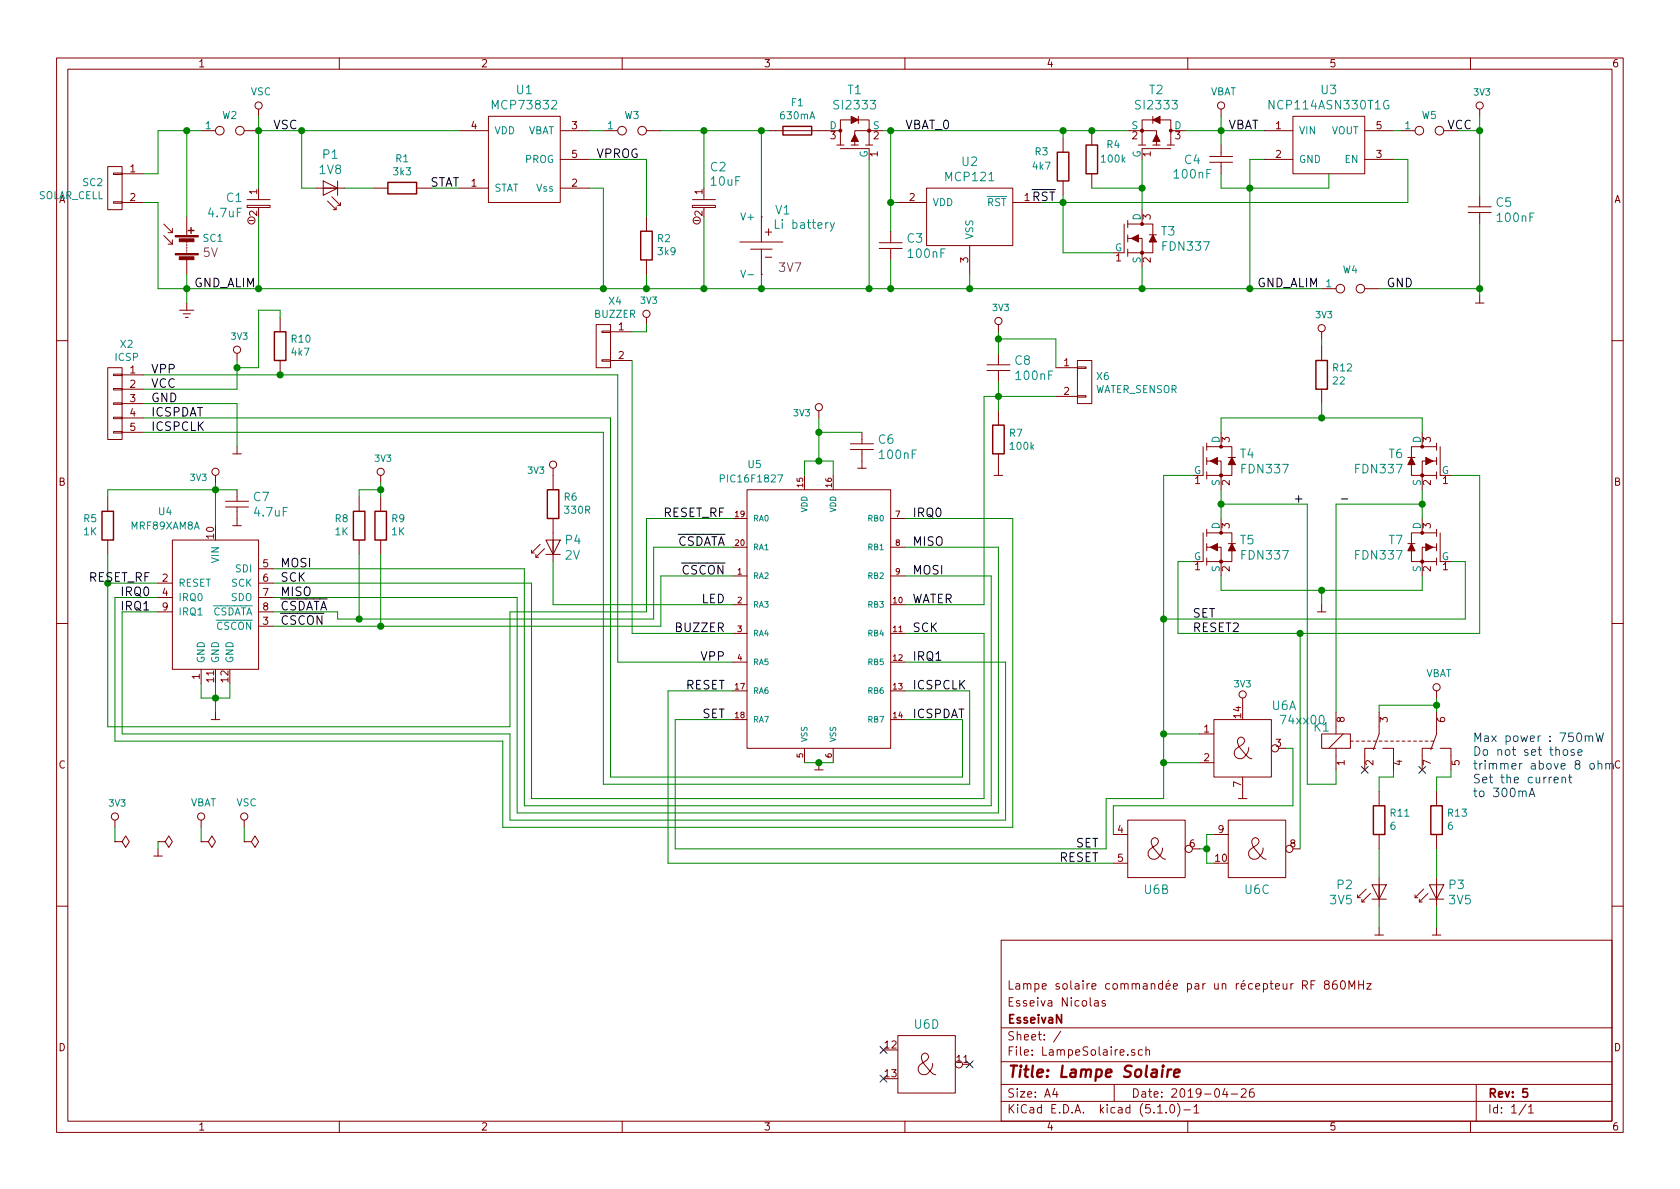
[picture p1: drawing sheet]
EESchema Schematic File Version 4
LIBS:LampeSolaire-cache
EELAYER 29 0
EELAYER END
$Descr A4 11693 8268
encoding utf-8
Sheet 1 1
Title "Lampe Solaire"
Date "2019-04-26"
Rev "5"
Comp "EsseivaN"
Comment1 "Esseiva Nicolas"
Comment2 "Lampe solaire commandée par un récepteur RF 860MHz"
Comment3 ""
Comment4 ""
$EndDescr
$Comp
L 0EsseivaN_Lib:Solar_Cells SC1
U 1 1
P 1300 1700
F 0 "SC1" H 1408 1753 50  0000 L CNN
F 1 "Solar_Cells" H 1400 1700 50  0001 L CNN
F 2 "0EsseivaN_Lib:CH_02P" V 1300 1760 50  0001 C CNN
F 3 "" V 1300 1760 50  0000 C CNN
F 4 "5V" H 1408 1654 60  0000 L CNN "Voltage"
	1    1300 1700
	1    0    0    -1  
$EndComp
$Comp
L 0EsseivaN_Lib:MCP73832 U1
U 1 1
P 3650 1100
F 0 "U1" H 3650 1587 60  0000 C CNN
F 1 "MCP73832" H 3650 1481 60  0000 C CNN
F 2 "0EsseivaN_Lib:SOT-23-5_HandSoldering" H 3700 1200 60  0001 C CNN
F 3 "" H 3700 1200 60  0001 C CNN
	1    3650 1100
	1    0    0    -1  
$EndComp
$Comp
L 0EsseivaN_Lib:LED P1
U 1 1
P 2300 1300
F 0 "P1" H 2300 1537 60  0000 C CNN
F 1 "1V8" H 2300 1431 60  0000 C CNN
F 2 "0EsseivaN_Lib:LED_D3.0mm" H 2300 1300 60  0001 C CNN
F 3 "" H 2300 1300 60  0000 C CNN
	1    2300 1300
	1    0    0    -1  
$EndComp
$Comp
L 0EsseivaN_Lib:R R1
U 1 1
P 2800 1300
F 0 "R1" V 2593 1300 50  0000 C CNN
F 1 "3k3" V 2684 1300 50  0000 C CNN
F 2 "0EsseivaN_Lib:R_0805_HandSoldering" V 2730 1300 50  0001 C CNN
F 3 "" H 2800 1300 50  0000 C CNN
	1    2800 1300
	0    1    1    0   
$EndComp
$Comp
L 0EsseivaN_Lib:MCP121 U2
U 1 1
P 6750 1400
F 0 "U2" H 6750 1687 60  0000 C CNN
F 1 "MCP121" H 6750 1581 60  0000 C CNN
F 2 "0EsseivaN_Lib:SOT-23_Handsoldering" H 6750 1400 60  0001 C CNN
F 3 "" H 6750 1400 60  0001 C CNN
	1    6750 1400
	1    0    0    -1  
$EndComp
$Comp
L 0EsseivaN_Lib:MIC5504 U3
U 1 1
P 9250 1000
F 0 "U3" H 9250 1387 60  0000 C CNN
F 1 "NCP114ASN330T1G" H 9250 1281 60  0000 C CNN
F 2 "0EsseivaN_Lib:TSOP-5" H 9300 1000 60  0001 C CNN
F 3 "" H 9300 1000 60  0001 C CNN
	1    9250 1000
	1    0    0    -1  
$EndComp
Text Label 8750 2000 0    60   ~ 0
GND_ALIM
Text Label 10250 900  2    60   ~ 0
VCC
Text Label 7350 1400 2    60   ~ 0
~RST
Text Label 8550 900  0    60   ~ 0
VBAT
Text Label 1900 900  0    60   ~ 0
VSC
Text Label 3200 1300 2    60   ~ 0
STAT
Text Label 4150 1100 0    60   ~ 0
VPROG
$Comp
L 0EsseivaN_Lib:R R3
U 1 1
P 7400 1150
F 0 "R3" H 7550 1050 50  0000 C CNN
F 1 "4k7" H 7550 1150 50  0000 C CNN
F 2 "0EsseivaN_Lib:R_0805_HandSoldering" V 7330 1150 50  0001 C CNN
F 3 "" H 7400 1150 50  0000 C CNN
	1    7400 1150
	-1   0    0    1   
$EndComp
$Comp
L 0EsseivaN_Lib:CAPA C3
U 1 1
P 6200 1700
F 0 "C3" V 6147 1808 60  0000 L CNN
F 1 "100nF" V 6253 1808 60  0000 L CNN
F 2 "Capacitors_SMD:C_1206_HandSoldering" H 6200 1700 60  0001 C CNN
F 3 "" H 6200 1700 60  0000 C CNN
	1    6200 1700
	0    1    1    0   
$EndComp
$Comp
L 0EsseivaN_Lib:CAPA C5
U 1 1
P 10300 1450
F 0 "C5" V 10247 1558 60  0000 L CNN
F 1 "100nF" V 10353 1558 60  0000 L CNN
F 2 "Capacitors_SMD:C_1206_HandSoldering" H 10300 1450 60  0001 C CNN
F 3 "" H 10300 1450 60  0000 C CNN
	1    10300 1450
	0    1    1    0   
$EndComp
Text Label 6350 5000 0    60   ~ 0
ICSPDAT
Text Label 6350 4800 0    60   ~ 0
ICSPCLK
Text Label 5050 4600 2    60   ~ 0
VPP
$Comp
L 0EsseivaN_Lib:VBAT #PWR02
U 1 1
P 8500 800
F 0 "#PWR02" H 8500 650 50  0001 C CNN
F 1 "VBAT" H 8517 973 50  0000 C CNN
F 2 "" H 8500 800 50  0000 C CNN
F 3 "" H 8500 800 50  0000 C CNN
	1    8500 800 
	1    0    0    -1  
$EndComp
$Comp
L 0EsseivaN_Lib:CONN_01X05 X2
U 1 1
P 800 2900
F 0 "X2" H 717 3415 50  0000 C CNN
F 1 "ICSP" H 717 3324 50  0000 C CNN
F 2 "0EsseivaN_Lib:Pin_Header_Straight_1x06_Pitch2.54mm" H 800 2900 50  0001 C CNN
F 3 "" H 800 2900 50  0000 C CNN
	1    800  2900
	-1   0    0    -1  
$EndComp
Text Label 1050 2900 0    60   ~ 0
ICSPDAT
Text Label 1050 3000 0    60   ~ 0
ICSPCLK
Text Label 1050 2600 0    60   ~ 0
VPP
Text Label 1050 2700 0    60   ~ 0
VCC
Text Label 1050 2800 0    60   ~ 0
GND
$Comp
L 0EsseivaN_Lib:R R12
U 1 1
P 9200 2600
F 0 "R12" H 9130 2554 50  0000 R CNN
F 1 "22" H 9130 2645 50  0000 R CNN
F 2 "0EsseivaN_Lib:R_0805_HandSoldering" V 9130 2600 50  0001 C CNN
F 3 "" H 9200 2600 50  0000 C CNN
	1    9200 2600
	-1   0    0    1   
$EndComp
$Comp
L 0EsseivaN_Lib:CAPA C6
U 1 1
P 6000 3100
F 0 "C6" V 5947 3208 60  0000 L CNN
F 1 "100nF" V 6053 3208 60  0000 L CNN
F 2 "Capacitors_SMD:C_1206_HandSoldering" H 6000 3100 60  0001 C CNN
F 3 "" H 6000 3100 60  0000 C CNN
	1    6000 3100
	0    1    1    0   
$EndComp
$Comp
L 0EsseivaN_Lib:VBAT #PWR07
U 1 1
P 1400 5750
F 0 "#PWR07" H 1400 5600 50  0001 C CNN
F 1 "VBAT" H 1417 5923 50  0000 C CNN
F 2 "" H 1400 5750 50  0000 C CNN
F 3 "" H 1400 5750 50  0000 C CNN
	1    1400 5750
	1    0    0    -1  
$EndComp
$Comp
L 0EsseivaN_Lib:VSC #PWR01
U 1 1
P 1800 800
F 0 "#PWR01" H 1800 650 50  0001 C CNN
F 1 "VSC" H 1817 973 50  0000 C CNN
F 2 "" H 1800 800 50  0000 C CNN
F 3 "" H 1800 800 50  0000 C CNN
	1    1800 800 
	1    0    0    -1  
$EndComp
$Comp
L 0EsseivaN_Lib:VSC #PWR010
U 1 1
P 1700 5750
F 0 "#PWR010" H 1700 5600 50  0001 C CNN
F 1 "VSC" H 1717 5923 50  0000 C CNN
F 2 "" H 1700 5750 50  0000 C CNN
F 3 "" H 1700 5750 50  0000 C CNN
	1    1700 5750
	1    0    0    -1  
$EndComp
$Comp
L 0EsseivaN_Lib:3V3 #PWR04
U 1 1
P 800 5750
F 0 "#PWR04" H 800 5600 50  0001 C CNN
F 1 "3V3" H 817 5920 45  0000 C CNN
F 2 "" H 800 5750 50  0000 C CNN
F 3 "" H 800 5750 50  0000 C CNN
	1    800  5750
	1    0    0    -1  
$EndComp
$Comp
L 0EsseivaN_Lib:3V3 #PWR015
U 1 1
P 5700 2900
F 0 "#PWR015" H 5700 2750 50  0001 C CNN
F 1 "3V3" H 5647 2937 45  0000 R CNN
F 2 "" H 5700 2900 50  0000 C CNN
F 3 "" H 5700 2900 50  0000 C CNN
	1    5700 2900
	1    0    0    -1  
$EndComp
$Comp
L 0EsseivaN_Lib:3V3 #PWR03
U 1 1
P 10300 800
F 0 "#PWR03" H 10300 650 50  0001 C CNN
F 1 "3V3" H 10317 970 45  0000 C CNN
F 2 "" H 10300 800 50  0000 C CNN
F 3 "" H 10300 800 50  0000 C CNN
	1    10300 800 
	1    0    0    -1  
$EndComp
$Comp
L 0EsseivaN_Lib:LED P2
U 1 1
P 9600 6200
F 0 "P2" V 9547 6022 60  0000 R CNN
F 1 "3V5" V 9653 6022 60  0000 R CNN
F 2 "0EsseivaN_Lib:CH_02P" H 9600 6200 60  0001 C CNN
F 3 "" H 9600 6200 60  0000 C CNN
	1    9600 6200
	0    1    1    0   
$EndComp
$Comp
L 0EsseivaN_Lib:LED P3
U 1 1
P 10000 6200
F 0 "P3" V 9947 6278 60  0000 L CNN
F 1 "3V5" V 10053 6278 60  0000 L CNN
F 2 "0EsseivaN_Lib:CH_02P" H 10000 6200 60  0001 C CNN
F 3 "" H 10000 6200 60  0000 C CNN
	1    10000 6200
	0    1    1    0   
$EndComp
$Comp
L 0EsseivaN_Lib:Fuse F1
U 1 1
P 5550 900
F 0 "F1" V 5353 900 50  0000 C CNN
F 1 "630mA" V 5444 900 50  0000 C CNN
F 2 "Fuse_Holders_and_Fuses:Fuse_SMD1206_HandSoldering" V 5480 900 50  0001 C CNN
F 3 "" H 5550 900 50  0000 C CNN
	1    5550 900 
	0    1    1    0   
$EndComp
Text Notes 10250 5550 0    60   ~ 0
Max power : 750mW\nDo not set those\ntrimmer above 8 ohm\nSet the current\nto 300mA
$Comp
L 0EsseivaN_Lib:CAPA_P C1
U 1 1
P 1800 1400
F 0 "C1" V 1764 1293 60  0000 R CNN
F 1 "4.7uF" V 1870 1293 60  0000 R CNN
F 2 "0EsseivaN_Lib:CP_Radial_D5.0mm_P2.00mm" H 1800 1400 60  0001 C CNN
F 3 "" H 1800 1400 60  0000 C CNN
	1    1800 1400
	0    1    1    0   
$EndComp
$Comp
L 0EsseivaN_Lib:CONN_01X02 SC2
U 1 1
P 800 1300
F 0 "SC2" H 878 1341 50  0000 L CNN
F 1 "SOLAR_CELL" H 878 1250 50  0000 L CNN
F 2 "0EsseivaN_Lib:CH_02P" H 800 1250 50  0001 C CNN
F 3 "" H 800 1250 50  0000 C CNN
	1    800  1300
	-1   0    0    -1  
$EndComp
$Comp
L 0EsseivaN_Lib:TEST_2P W2
U 1 1
P 1600 900
F 0 "W2" H 1600 797 50  0000 C CNN
F 1 "TEST_2P" H 1600 830 50  0001 C CNN
F 2 "0EsseivaN_Lib:Pin_Header_Straight_1x02_Pitch2.54mm" H 1600 900 50  0001 C CNN
F 3 "" H 1600 900 50  0000 C CNN
	1    1600 900 
	1    0    0    1   
$EndComp
$Comp
L 0EsseivaN_Lib:TEST_2P W3
U 1 1
P 4400 900
F 0 "W3" H 4400 797 50  0000 C CNN
F 1 "TEST_2P" H 4400 830 50  0001 C CNN
F 2 "0EsseivaN_Lib:Pin_Header_Straight_1x02_Pitch2.54mm" H 4400 900 50  0001 C CNN
F 3 "" H 4400 900 50  0000 C CNN
	1    4400 900 
	1    0    0    1   
$EndComp
$Comp
L power:PWR_FLAG #FLG02
U 1 1
P 1100 5850
F 0 "#FLG02" H 1100 5945 50  0001 C CNN
F 1 "PWR_FLAG" H 1100 6030 50  0001 C CNN
F 2 "" H 1100 5850 50  0000 C CNN
F 3 "" H 1100 5850 50  0000 C CNN
	1    1100 5850
	0    1    1    0   
$EndComp
$Comp
L 0EsseivaN_Lib:MOSFET-N T4
U 1 1
P 8500 3200
F 0 "T4" V 8447 3328 60  0000 L CNN
F 1 "FDN337" V 8553 3328 60  0000 L CNN
F 2 "0EsseivaN_Lib:SOT-23_Handsoldering" H 8500 3175 60  0001 C CNN
F 3 "" H 8500 3175 60  0001 C CNN
	1    8500 3200
	0    1    1    0   
$EndComp
$Comp
L 0EsseivaN_Lib:MOSFET-N T5
U 1 1
P 8500 3800
F 0 "T5" V 8447 3928 60  0000 L CNN
F 1 "FDN337" V 8553 3928 60  0000 L CNN
F 2 "0EsseivaN_Lib:SOT-23_Handsoldering" H 8500 3775 60  0001 C CNN
F 3 "" H 8500 3775 60  0001 C CNN
	1    8500 3800
	0    1    1    0   
$EndComp
$Comp
L 0EsseivaN_Lib:MOSFET-N T6
U 1 1
P 9900 3200
F 0 "T6" V 9847 3328 60  0000 L CNN
F 1 "FDN337" V 9953 3328 60  0000 L CNN
F 2 "0EsseivaN_Lib:SOT-23_Handsoldering" H 9900 3175 60  0001 C CNN
F 3 "" H 9900 3175 60  0001 C CNN
	1    9900 3200
	0    -1   1    0   
$EndComp
$Comp
L 0EsseivaN_Lib:MOSFET-N T7
U 1 1
P 9900 3800
F 0 "T7" V 9847 3928 60  0000 L CNN
F 1 "FDN337" V 9953 3928 60  0000 L CNN
F 2 "0EsseivaN_Lib:SOT-23_Handsoldering" H 9900 3775 60  0001 C CNN
F 3 "" H 9900 3775 60  0001 C CNN
	1    9900 3800
	0    -1   1    0   
$EndComp
$Comp
L 0EsseivaN_Lib:3V3 #PWR024
U 1 1
P 9200 2350
F 0 "#PWR024" H 9200 2200 50  0001 C CNN
F 1 "3V3" H 9217 2520 45  0000 C CNN
F 2 "" H 9200 2350 50  0000 C CNN
F 3 "" H 9200 2350 50  0000 C CNN
	1    9200 2350
	1    0    0    -1  
$EndComp
$Comp
L 0EsseivaN_Lib:3V3 #PWR022
U 1 1
P 8650 4900
F 0 "#PWR022" H 8650 4750 50  0001 C CNN
F 1 "3V3" H 8650 5050 45  0000 C CNN
F 2 "" H 8650 4900 50  0000 C CNN
F 3 "" H 8650 4900 50  0000 C CNN
	1    8650 4900
	1    0    0    -1  
$EndComp
Text Label 9000 3500 0    60   ~ 0
+
Text Label 9400 3500 2    60   ~ 0
-
Text Label 8300 4300 0    60   ~ 0
SET
Text Label 8300 4400 0    60   ~ 0
RESET2
Text Label 7650 5900 2    60   ~ 0
SET
Text Label 7650 6000 2    60   ~ 0
RESET
Text Label 9650 2000 0    60   ~ 0
GND
$Comp
L 0EsseivaN_Lib:TEST_2P W4
U 1 1
P 9400 2000
F 0 "W4" H 9400 2133 50  0000 C CNN
F 1 "TEST_2P" H 9400 1930 50  0001 C CNN
F 2 "0EsseivaN_Lib:Pin_Header_Straight_1x02_Pitch2.54mm" H 9400 2000 50  0001 C CNN
F 3 "" H 9400 2000 50  0000 C CNN
	1    9400 2000
	1    0    0    -1  
$EndComp
Text Label 1350 2000 0    60   ~ 0
GND_ALIM
Wire Wire Line
	1500 3350 1500 3400
Wire Wire Line
	7400 1350 7400 1400
Wire Wire Line
	5700 2900 5700 3000
Connection ~ 10300 900 
Connection ~ 8700 1300
Wire Wire Line
	8500 1300 8700 1300
Wire Wire Line
	8500 1200 8500 1300
Connection ~ 8500 900 
Wire Wire Line
	8500 900  8500 1000
Connection ~ 8700 2000
Wire Wire Line
	8700 2000 8700 1300
Wire Wire Line
	8700 1100 8800 1100
Connection ~ 6200 2000
Wire Wire Line
	6200 2000 6200 1800
Connection ~ 6200 1400
Wire Wire Line
	7400 900  7400 950 
Wire Wire Line
	7250 1400 7400 1400
Wire Wire Line
	6200 1400 6250 1400
Wire Wire Line
	10300 800  10300 900 
Wire Wire Line
	10300 1550 10300 2000
Wire Wire Line
	9800 1100 9700 1100
Wire Wire Line
	6750 2000 6750 1900
Connection ~ 6200 900 
Connection ~ 4900 2000
Connection ~ 4900 900 
Wire Wire Line
	5300 900  5300 1500
Connection ~ 4500 2000
Wire Wire Line
	4900 2000 4900 1500
Wire Wire Line
	4600 900  4900 900 
Wire Wire Line
	6200 900  7400 900 
Wire Wire Line
	4900 1300 4900 900 
Connection ~ 1800 2000
Wire Wire Line
	1800 2000 1800 1500
Connection ~ 1800 900 
Wire Wire Line
	1800 800  1800 900 
Connection ~ 4200 2000
Wire Wire Line
	4500 2000 4500 1900
Wire Wire Line
	4100 1100 4500 1100
Wire Wire Line
	4200 1300 4100 1300
Wire Wire Line
	4200 2000 4200 1300
Connection ~ 2100 900 
Wire Wire Line
	1100 900  1300 900 
Wire Wire Line
	1800 900  2100 900 
Wire Wire Line
	2100 1300 2100 900 
Wire Wire Line
	2100 1300 2200 1300
Wire Wire Line
	1650 2700 1650 2550
Wire Wire Line
	1650 2800 1650 3100
Wire Wire Line
	4250 2900 4250 5400
Wire Wire Line
	6700 5400 6700 5000
Wire Wire Line
	6700 5000 6300 5000
Wire Wire Line
	4200 3000 4200 5450
Wire Wire Line
	6750 5450 6750 4800
Wire Wire Line
	6750 4800 6300 4800
Wire Wire Line
	5700 3000 6000 3000
Connection ~ 5700 3000
Connection ~ 1300 900 
Wire Wire Line
	800  5750 800  5850
Wire Wire Line
	1400 5750 1400 5850
Wire Wire Line
	1700 5750 1700 5850
Wire Wire Line
	1000 1200 1100 1200
Wire Wire Line
	1100 1200 1100 900 
Wire Wire Line
	1000 1400 1100 1400
Wire Wire Line
	1100 1400 1100 2000
Connection ~ 1300 2000
Wire Wire Line
	4100 900  4200 900 
Wire Wire Line
	8500 3400 8500 3500
Connection ~ 8500 3500
Wire Wire Line
	9900 3400 9900 3500
Connection ~ 9900 3500
Wire Wire Line
	8500 4000 8500 4100
Wire Wire Line
	8500 4100 9200 4100
Wire Wire Line
	9900 4100 9900 4000
Wire Wire Line
	9200 4100 9200 4200
Connection ~ 9200 4100
Wire Wire Line
	8500 3000 8500 2900
Wire Wire Line
	8500 2900 9200 2900
Wire Wire Line
	9900 2900 9900 3000
Wire Wire Line
	9200 2800 9200 2900
Connection ~ 9200 2900
Wire Wire Line
	9200 2400 9200 2350
Wire Wire Line
	10200 3900 10100 3900
Wire Wire Line
	8300 3300 8100 3300
Wire Wire Line
	8100 3300 8100 4300
Wire Wire Line
	10200 4300 10200 3900
Wire Wire Line
	8300 3900 8200 3900
Wire Wire Line
	8200 3900 8200 4400
Wire Wire Line
	10100 3300 10300 3300
Connection ~ 8100 4300
Wire Wire Line
	9300 5450 9300 5350
Wire Wire Line
	8100 5100 8350 5100
Wire Wire Line
	8950 5200 9000 5200
Wire Wire Line
	7750 5600 7750 5800
Wire Wire Line
	8350 5900 8400 5900
Wire Wire Line
	9000 5200 9000 5600
Connection ~ 8400 5900
Wire Wire Line
	8400 5800 8400 5900
Wire Wire Line
	8200 4400 9050 4400
Wire Wire Line
	10300 4400 10300 3300
Wire Wire Line
	9100 5450 9300 5450
Wire Wire Line
	9600 4900 10000 4900
Wire Wire Line
	1100 2000 1300 2000
Wire Wire Line
	1300 1900 1300 2000
$Comp
L 0EsseivaN_Lib:GND #PWR029
U 1 1
P 10300 2050
F 0 "#PWR029" H 10300 1750 50  0001 C CNN
F 1 "GND" H 10300 1850 50  0001 C CNN
F 2 "" H 10300 2050 50  0000 C CNN
F 3 "" H 10300 2050 50  0000 C CNN
	1    10300 2050
	1    0    0    -1  
$EndComp
$Comp
L 0EsseivaN_Lib:GND #PWR025
U 1 1
P 9200 4200
F 0 "#PWR025" H 9200 3900 50  0001 C CNN
F 1 "GND" H 9200 4000 50  0001 C CNN
F 2 "" H 9200 4200 50  0000 C CNN
F 3 "" H 9200 4200 50  0000 C CNN
	1    9200 4200
	1    0    0    -1  
$EndComp
$Comp
L 0EsseivaN_Lib:GND #PWR017
U 1 1
P 6000 3200
F 0 "#PWR017" H 6000 2900 50  0001 C CNN
F 1 "GND" H 6000 3000 50  0001 C CNN
F 2 "" H 6000 3200 50  0000 C CNN
F 3 "" H 6000 3200 50  0000 C CNN
	1    6000 3200
	1    0    0    -1  
$EndComp
$Comp
L 0EsseivaN_Lib:GND #PWR023
U 1 1
P 8650 5500
F 0 "#PWR023" H 8650 5200 50  0001 C CNN
F 1 "GND" H 8650 5300 50  0001 C CNN
F 2 "" H 8650 5500 50  0000 C CNN
F 3 "" H 8650 5500 50  0000 C CNN
	1    8650 5500
	1    0    0    -1  
$EndComp
$Comp
L 0EsseivaN_Lib:GND #PWR05
U 1 1
P 1100 5900
F 0 "#PWR05" H 1100 5600 50  0001 C CNN
F 1 "GND" H 1100 5700 50  0001 C CNN
F 2 "" H 1100 5900 50  0000 C CNN
F 3 "" H 1100 5900 50  0000 C CNN
	1    1100 5900
	1    0    0    -1  
$EndComp
$Comp
L 0EsseivaN_Lib:GND #PWR013
U 1 1
P 1650 3100
F 0 "#PWR013" H 1650 2800 50  0001 C CNN
F 1 "GND" H 1650 2900 50  0001 C CNN
F 2 "" H 1650 3100 50  0000 C CNN
F 3 "" H 1650 3100 50  0000 C CNN
	1    1650 3100
	1    0    0    -1  
$EndComp
$Comp
L 0EsseivaN_Lib:GND #PWR016
U 1 1
P 5700 5300
F 0 "#PWR016" H 5700 5000 50  0001 C CNN
F 1 "GND" H 5700 5100 50  0001 C CNN
F 2 "" H 5700 5300 50  0000 C CNN
F 3 "" H 5700 5300 50  0000 C CNN
	1    5700 5300
	1    0    0    -1  
$EndComp
$Comp
L power:PWR_FLAG #FLG04
U 1 1
P 1700 5850
F 0 "#FLG04" H 1700 5945 50  0001 C CNN
F 1 "PWR_FLAG" H 1700 6030 50  0001 C CNN
F 2 "" H 1700 5850 50  0000 C CNN
F 3 "" H 1700 5850 50  0000 C CNN
	1    1700 5850
	0    1    1    0   
$EndComp
Wire Wire Line
	9250 1300 9250 1200
NoConn ~ 6750 7400
NoConn ~ 6150 7500
NoConn ~ 6150 7300
$Comp
L 0EsseivaN_Lib:CONN_01X02 X4
U 1 1
P 4200 2400
F 0 "X4" H 4117 2715 50  0000 C CNN
F 1 "BUZZER" H 4117 2624 50  0000 C CNN
F 2 "0EsseivaN_Lib:CH_02P" H 4200 2350 50  0001 C CNN
F 3 "" H 4200 2350 50  0000 C CNN
	1    4200 2400
	-1   0    0    -1  
$EndComp
$Comp
L 0EsseivaN_Lib:GND #PWR032
U 1 1
P 9600 6450
F 0 "#PWR032" H 9600 6150 50  0001 C CNN
F 1 "GND" H 9600 6250 50  0001 C CNN
F 2 "" H 9600 6450 50  0000 C CNN
F 3 "" H 9600 6450 50  0000 C CNN
	1    9600 6450
	1    0    0    -1  
$EndComp
$Comp
L 0EsseivaN_Lib:TEST_2P W5
U 1 1
P 9950 900
F 0 "W5" H 9950 797 50  0000 C CNN
F 1 "TEST_2P" H 9950 830 50  0001 C CNN
F 2 "0EsseivaN_Lib:Pin_Header_Straight_1x02_Pitch2.54mm" H 9950 900 50  0001 C CNN
F 3 "" H 9950 900 50  0000 C CNN
	1    9950 900 
	1    0    0    1   
$EndComp
Wire Wire Line
	9700 900  9750 900 
Wire Wire Line
	10150 900  10300 900 
Wire Wire Line
	9600 2000 10300 2000
$Comp
L 0EsseivaN_Lib:R R10
U 1 1
P 1950 2400
F 0 "R10" H 1880 2354 50  0000 R CNN
F 1 "4k7" H 1880 2445 50  0000 R CNN
F 2 "0EsseivaN_Lib:R_0805_HandSoldering" V 1880 2400 50  0001 C CNN
F 3 "" H 1950 2400 50  0000 C CNN
	1    1950 2400
	-1   0    0    1   
$EndComp
$Comp
L power:PWR_FLAG #FLG03
U 1 1
P 1400 5850
F 0 "#FLG03" H 1400 5945 50  0001 C CNN
F 1 "PWR_FLAG" H 1400 6030 50  0001 C CNN
F 2 "" H 1400 5850 50  0000 C CNN
F 3 "" H 1400 5850 50  0000 C CNN
	1    1400 5850
	0    1    1    0   
$EndComp
$Comp
L power:PWR_FLAG #FLG01
U 1 1
P 800 5850
F 0 "#FLG01" H 800 5945 50  0001 C CNN
F 1 "PWR_FLAG" H 800 6030 50  0001 C CNN
F 2 "" H 800 5850 50  0000 C CNN
F 3 "" H 800 5850 50  0000 C CNN
	1    800  5850
	0    1    1    0   
$EndComp
Wire Wire Line
	10300 900  10300 1350
Wire Wire Line
	8700 1300 9250 1300
Wire Wire Line
	8700 1300 8700 1100
Wire Wire Line
	8500 900  8800 900 
Wire Wire Line
	8700 2000 9200 2000
Wire Wire Line
	6200 2000 6750 2000
Wire Wire Line
	6200 1400 6200 1600
Wire Wire Line
	6200 900  6200 1400
Wire Wire Line
	4900 900  5300 900 
Wire Wire Line
	4500 2000 4900 2000
Wire Wire Line
	1800 2000 4200 2000
Wire Wire Line
	1800 900  1800 1300
Wire Wire Line
	4200 2000 4500 2000
Wire Wire Line
	2100 900  3200 900 
Wire Wire Line
	5700 3000 5700 3200
Wire Wire Line
	1300 900  1400 900 
Wire Wire Line
	1300 2000 1800 2000
Wire Wire Line
	8500 3500 8500 3600
Wire Wire Line
	9900 3500 9900 3600
Wire Wire Line
	9200 4100 9900 4100
Wire Wire Line
	9200 2900 9900 2900
Wire Wire Line
	8100 4300 10200 4300
Wire Wire Line
	8400 5900 8400 6000
Wire Wire Line
	1100 5850 1100 5900
Wire Wire Line
	4900 2000 5300 2000
Wire Wire Line
	5300 1900 5300 2000
Connection ~ 5300 2000
$Comp
L 0EsseivaN_Lib:MOSFET-P T1
U 1 1
P 5950 900
F 0 "T1" H 5950 1187 60  0000 C CNN
F 1 "SI2333" H 5950 1081 60  0000 C CNN
F 2 "0EsseivaN_Lib:SOT-23_Handsoldering" H 5950 875 60  0001 C CNN
F 3 "" H 5950 875 60  0001 C CNN
	1    5950 900 
	1    0    0    -1  
$EndComp
Wire Wire Line
	5300 2000 6050 2000
Wire Wire Line
	5350 900  5300 900 
Connection ~ 5300 900 
Wire Wire Line
	6150 900  6200 900 
Wire Wire Line
	6050 1100 6050 2000
Connection ~ 6050 2000
Wire Wire Line
	6050 2000 6200 2000
$Comp
L 0EsseivaN_Lib:MOSFET-P T2
U 1 1
P 8050 900
F 0 "T2" H 8050 1187 60  0000 C CNN
F 1 "SI2333" H 8050 1081 60  0000 C CNN
F 2 "0EsseivaN_Lib:SOT-23_Handsoldering" H 8050 875 60  0001 C CNN
F 3 "" H 8050 875 60  0001 C CNN
	1    8050 900 
	-1   0    0    -1  
$EndComp
$Comp
L 0EsseivaN_Lib:MOSFET-N T3
U 1 1
P 7950 1650
F 0 "T3" V 7897 1778 60  0000 L CNN
F 1 "FDN337" V 8003 1778 60  0000 L CNN
F 2 "0EsseivaN_Lib:SOT-23_Handsoldering" H 7950 1625 60  0001 C CNN
F 3 "" H 7950 1625 60  0001 C CNN
	1    7950 1650
	0    1    1    0   
$EndComp
Wire Wire Line
	9800 1100 9800 1400
Wire Wire Line
	7400 900  7600 900 
Connection ~ 7400 900 
Wire Wire Line
	8250 900  8500 900 
$Comp
L 0EsseivaN_Lib:R R4
U 1 1
P 7600 1100
F 0 "R4" H 7450 1000 50  0000 C CNN
F 1 "100k" H 7450 1100 50  0000 C CNN
F 2 "0EsseivaN_Lib:R_0805_HandSoldering" V 7530 1100 50  0001 C CNN
F 3 "" H 7600 1100 50  0000 C CNN
	1    7600 1100
	-1   0    0    1   
$EndComp
Wire Wire Line
	7600 1300 7950 1300
Wire Wire Line
	7950 1300 7950 1100
Wire Wire Line
	7950 1450 7950 1300
Connection ~ 7950 1300
Connection ~ 7400 1400
Wire Wire Line
	7750 1750 7400 1750
Wire Wire Line
	7400 1750 7400 1400
Wire Wire Line
	7950 1850 7950 2000
Connection ~ 7950 2000
Wire Wire Line
	7950 2000 8700 2000
Wire Wire Line
	6750 2000 7950 2000
Connection ~ 6750 2000
Connection ~ 7600 900 
Wire Wire Line
	7600 900  7850 900 
Wire Wire Line
	10300 2050 10300 2000
Wire Wire Line
	1300 2000 1300 2100
$Comp
L 0EsseivaN_Lib:GND_ALIM #PWR06
U 1 1
P 1300 2100
F 0 "#PWR06" H 1300 1800 50  0001 C CNN
F 1 "GND_ALIM" H 1300 1900 50  0001 C CNN
F 2 "" H 1300 2100 50  0000 C CNN
F 3 "" H 1300 2100 50  0000 C CNN
	1    1300 2100
	1    0    0    -1  
$EndComp
Wire Wire Line
	8500 800  8500 900 
Text Label 6300 900  0    60   ~ 0
VBAT_0
$Comp
L 0EsseivaN_Lib:74xx00 U6
U 2 1
P 8050 5900
F 0 "U6" H 8050 5619 60  0000 C CNN
F 1 "74xx00" H 8050 6181 60  0001 C CNN
F 2 "0EsseivaN_Lib:SOIC-14" H 6800 5800 60  0001 C CNN
F 3 "" H 6800 5800 60  0001 C CNN
	2    8050 5900
	1    0    0    -1  
$EndComp
Wire Wire Line
	7750 5600 9000 5600
$Comp
L 0EsseivaN_Lib:74xx00 U6
U 4 1
P 6450 7400
F 0 "U6" H 6450 7681 60  0000 C CNN
F 1 "74xx00" H 6450 7681 60  0001 C CNN
F 2 "0EsseivaN_Lib:SOIC-14" H 5200 7300 60  0001 C CNN
F 3 "" H 5200 7300 60  0001 C CNN
	4    6450 7400
	1    0    0    -1  
$EndComp
Connection ~ 10300 2000
Wire Wire Line
	3000 1300 3200 1300
Wire Wire Line
	2400 1300 2600 1300
Wire Wire Line
	9300 3500 9900 3500
Wire Wire Line
	8500 3500 9100 3500
Wire Wire Line
	4250 5400 6700 5400
Wire Wire Line
	4200 5450 6750 5450
Wire Wire Line
	7400 1400 9800 1400
Wire Wire Line
	10000 4900 10000 4950
Wire Wire Line
	9600 4900 9600 4950
Wire Wire Line
	9600 6300 9600 6450
$Comp
L 0EsseivaN_Lib:GND #PWR0101
U 1 1
P 10000 6450
F 0 "#PWR0101" H 10000 6150 50  0001 C CNN
F 1 "GND" H 10000 6250 50  0001 C CNN
F 2 "" H 10000 6450 50  0000 C CNN
F 3 "" H 10000 6450 50  0000 C CNN
	1    10000 6450
	1    0    0    -1  
$EndComp
Wire Wire Line
	10000 6300 10000 6450
Wire Wire Line
	9700 5350 9700 5400
Wire Wire Line
	9700 5400 9600 5400
Wire Wire Line
	9600 5400 9600 5500
NoConn ~ 9500 5350
NoConn ~ 9900 5350
Wire Wire Line
	10000 5500 10000 5400
Wire Wire Line
	10000 5400 10100 5400
Wire Wire Line
	10100 5400 10100 5350
Wire Wire Line
	9100 3500 9100 5450
Wire Wire Line
	9300 3500 9300 4950
Wire Wire Line
	4700 5000 5100 5000
Wire Wire Line
	4300 4600 5100 4600
$Comp
L 0EsseivaN_Lib:CAPA C7
U 1 1
P 1650 3500
F 0 "C7" V 1597 3608 60  0000 L CNN
F 1 "4.7uF" V 1703 3608 60  0000 L CNN
F 2 "0EsseivaN_Lib:CP_Radial_D5.0mm_P2.00mm" H 1650 3500 60  0001 C CNN
F 3 "" H 1650 3500 60  0000 C CNN
	1    1650 3500
	0    1    1    0   
$EndComp
Wire Wire Line
	1500 3400 1650 3400
Connection ~ 1500 3400
Wire Wire Line
	1500 3400 1500 3650
$Comp
L 0EsseivaN_Lib:GND #PWR0102
U 1 1
P 1650 3600
F 0 "#PWR0102" H 1650 3300 50  0001 C CNN
F 1 "GND" H 1650 3400 50  0001 C CNN
F 2 "" H 1650 3600 50  0000 C CNN
F 3 "" H 1650 3600 50  0000 C CNN
	1    1650 3600
	1    0    0    -1  
$EndComp
Text Label 6350 4000 0    60   ~ 0
MOSI
Text Label 6350 3800 0    60   ~ 0
MISO
Text Label 6350 4400 0    60   ~ 0
SCK
Wire Wire Line
	6300 4400 6850 4400
Wire Wire Line
	6850 4400 6850 5550
Wire Wire Line
	6850 5550 3700 5550
$Comp
L 0EsseivaN_Lib:MRF89XAM8A U4
U 1 1
P 1500 4150
F 0 "U4" H 1150 4750 50  0000 C CNN
F 1 "MRF89XAM8A" H 1150 4650 50  0000 C CNN
F 2 "0EsseivaN_Lib:MRF89XAM8A" H 1500 4150 50  0001 C CNN
F 3 "" H 1500 4150 50  0001 C CNN
	1    1500 4150
	1    0    0    -1  
$EndComp
$Comp
L 0EsseivaN_Lib:74xx00 U6
U 1 1
P 8650 5200
F 0 "U6" H 8850 5500 60  0000 L CNN
F 1 "74xx00" H 8900 5400 60  0000 L CNN
F 2 "0EsseivaN_Lib:SOIC-14" H 7400 5100 60  0001 C CNN
F 3 "" H 7400 5100 60  0001 C CNN
	1    8650 5200
	1    0    0    -1  
$EndComp
$Comp
L 0EsseivaN_Lib:RELAIS_DPDT K1
U 1 1
P 9400 5150
F 0 "K1" H 9200 5250 60  0000 C CNN
F 1 "RELAIS_DPDT" H 9000 5050 60  0001 C CNN
F 2 "0EsseivaN_Lib:Relay" H 9450 5150 60  0001 C CNN
F 3 "" H 9450 5150 60  0000 C CNN
	1    9400 5150
	1    0    0    -1  
$EndComp
$Comp
L 0EsseivaN_Lib:CAPA C4
U 1 1
P 8500 1100
F 0 "C4" V 8500 900 60  0000 C CNN
F 1 "100nF" V 8600 900 60  0000 C CNN
F 2 "Capacitors_SMD:C_1206_HandSoldering" H 8500 1100 60  0001 C CNN
F 3 "" H 8500 1100 60  0000 C CNN
	1    8500 1100
	0    1    1    0   
$EndComp
$Comp
L 0EsseivaN_Lib:LiPo V1
U 1 1
P 5300 1700
F 0 "V1" H 5450 1950 60  0000 C CNN
F 1 "Li battery" H 5600 1850 60  0000 C CNN
F 2 "0EsseivaN_Lib:CH_03P" H 5310 1750 60  0001 C CNN
F 3 "" H 5310 1750 60  0001 C CNN
F 4 "3V7" H 5500 1550 60  0000 C CNN "Voltage"
F 5 "3200mAh" H 5300 1700 60  0001 C CNN "Capacity"
	1    5300 1700
	1    0    0    -1  
$EndComp
$Comp
L 0EsseivaN_Lib:CAPA_P C2
U 1 1
P 4900 1400
F 0 "C2" V 4650 1500 60  0000 C CNN
F 1 "10uF" V 4750 1550 60  0000 C CNN
F 2 "0EsseivaN_Lib:CP_Radial_D5.0mm_P2.00mm" H 4900 1400 60  0001 C CNN
F 3 "" H 4900 1400 60  0000 C CNN
	1    4900 1400
	0    1    1    0   
$EndComp
$Comp
L 0EsseivaN_Lib:PIC16F1827_20 U5
U 1 1
P 5700 4300
F 0 "U5" H 5200 5350 50  0000 L BNN
F 1 "PIC16F1827" H 5000 5250 50  0000 L BNN
F 2 "Housings_SSOP:SSOP-20_5.3x7.2mm_Pitch0.65mm" H 4650 5050 50  0001 L BNN
F 3 "Good" H 4650 4950 50  0001 L BNN
	1    5700 4300
	1    0    0    -1  
$EndComp
Wire Wire Line
	1900 4050 3700 4050
Wire Wire Line
	3700 4050 3700 5550
Text Label 1950 4050 0    60   ~ 0
SCK
Wire Wire Line
	6300 4000 6900 4000
Wire Wire Line
	6900 4000 6900 5600
Wire Wire Line
	6900 5600 3650 5600
Wire Wire Line
	3650 3950 1900 3950
Wire Wire Line
	3650 3950 3650 5600
Wire Wire Line
	6300 3800 6950 3800
Wire Wire Line
	6950 3800 6950 5650
Wire Wire Line
	6950 5650 3600 5650
Wire Wire Line
	3600 5650 3600 4150
Wire Wire Line
	3600 4150 1900 4150
Text Label 1950 3950 0    60   ~ 0
MOSI
Text Label 1950 4150 0    60   ~ 0
MISO
Wire Wire Line
	1400 4750 1400 4850
Wire Wire Line
	1400 4850 1500 4850
Wire Wire Line
	1600 4850 1600 4750
Wire Wire Line
	1500 4750 1500 4850
Connection ~ 1500 4850
Wire Wire Line
	1500 4850 1600 4850
Wire Wire Line
	1500 4850 1500 4950
$Comp
L 0EsseivaN_Lib:GND #PWR0103
U 1 1
P 1500 4950
F 0 "#PWR0103" H 1500 4650 50  0001 C CNN
F 1 "GND" H 1500 4750 50  0001 C CNN
F 2 "" H 1500 4950 50  0000 C CNN
F 3 "" H 1500 4950 50  0000 C CNN
	1    1500 4950
	1    0    0    -1  
$EndComp
Wire Wire Line
	1900 4250 2350 4250
Wire Wire Line
	2350 4250 2350 4300
Text Label 5050 4000 2    60   ~ 0
~CSCON
Text Label 1950 4350 0    60   ~ 0
~CSCON
Wire Wire Line
	1100 4050 750  4050
Wire Wire Line
	750  4050 750  5050
Wire Wire Line
	750  5050 3550 5050
Text Label 5050 3600 2    60   ~ 0
RESET_RF
Wire Wire Line
	4700 5000 4700 5900
Wire Wire Line
	4650 6000 7750 6000
Wire Wire Line
	4650 4800 5100 4800
Wire Wire Line
	4650 4800 4650 6000
Text Label 5050 5000 2    60   ~ 0
SET
Text Label 5050 4800 2    60   ~ 0
RESET
Connection ~ 8100 5100
Wire Wire Line
	8100 4300 8100 5100
Connection ~ 9050 4400
Wire Wire Line
	9050 4400 10300 4400
Wire Wire Line
	8450 5800 8400 5800
Wire Wire Line
	9050 4400 9050 5900
Wire Wire Line
	8400 6000 8450 6000
$Comp
L 0EsseivaN_Lib:74xx00 U6
U 3 1
P 8750 5900
F 0 "U6" H 8750 5619 60  0000 C CNN
F 1 "74xx00" H 8750 6181 60  0001 C CNN
F 2 "0EsseivaN_Lib:SOIC-14" H 7500 5800 60  0001 C CNN
F 3 "" H 7500 5800 60  0001 C CNN
	3    8750 5900
	1    0    0    -1  
$EndComp
Wire Wire Line
	4700 5900 7700 5900
Wire Wire Line
	7700 5900 7700 5550
Wire Wire Line
	7700 5550 8100 5550
Wire Wire Line
	8100 5100 8100 5300
Wire Wire Line
	8350 5300 8100 5300
Connection ~ 8100 5300
Wire Wire Line
	8100 5300 8100 5550
Wire Wire Line
	1100 4150 800  4150
Wire Wire Line
	800  4150 800  5150
Wire Wire Line
	800  5150 3500 5150
Wire Wire Line
	7050 3600 6300 3600
Text Label 6350 3600 0    60   ~ 0
IRQ0
Text Label 1050 4150 2    60   ~ 0
IRQ0
Text Label 1050 4250 2    60   ~ 0
IRQ1
Wire Wire Line
	1100 4250 850  4250
Wire Wire Line
	850  4250 850  5100
Wire Wire Line
	850  5100 3550 5100
Wire Wire Line
	7000 4600 6300 4600
Text Label 6350 4600 0    60   ~ 0
IRQ1
$Comp
L 0EsseivaN_Lib:R R5
U 1 1
P 750 3650
F 0 "R5" H 820 3604 50  0000 L CNN
F 1 "1K" H 820 3695 50  0000 L CNN
F 2 "0EsseivaN_Lib:R_0805_HandSoldering" V 680 3650 50  0001 C CNN
F 3 "" H 750 3650 50  0000 C CNN
	1    750  3650
	-1   0    0    1   
$EndComp
Wire Wire Line
	750  3850 750  4050
Connection ~ 750  4050
Wire Wire Line
	750  3450 750  3400
Wire Wire Line
	750  3400 1500 3400
$Comp
L 0EsseivaN_Lib:LED P4
U 1 1
P 3850 3800
F 0 "P4" V 3797 3878 60  0000 L CNN
F 1 "2V" V 3903 3878 60  0000 L CNN
F 2 "0EsseivaN_Lib:D_0603_HandSoldering" H 3850 3800 60  0001 C CNN
F 3 "" H 3850 3800 60  0000 C CNN
	1    3850 3800
	0    1    1    0   
$EndComp
Wire Wire Line
	1000 2600 1950 2600
Wire Wire Line
	1000 2700 1650 2700
Wire Wire Line
	1000 2800 1650 2800
Wire Wire Line
	1000 2900 4250 2900
Wire Wire Line
	1000 3000 4200 3000
$Comp
L 0EsseivaN_Lib:3V3 #PWR012
U 1 1
P 1650 2500
F 0 "#PWR012" H 1650 2350 50  0001 C CNN
F 1 "3V3" H 1667 2670 45  0000 C CNN
F 2 "" H 1650 2500 50  0000 C CNN
F 3 "" H 1650 2500 50  0000 C CNN
	1    1650 2500
	1    0    0    -1  
$EndComp
Connection ~ 1950 2600
Wire Wire Line
	1950 2600 4300 2600
Wire Wire Line
	1650 2550 1800 2550
Wire Wire Line
	1800 2550 1800 2150
Wire Wire Line
	1800 2150 1950 2150
Wire Wire Line
	1950 2150 1950 2200
Connection ~ 1650 2550
Wire Wire Line
	1650 2550 1650 2500
Wire Wire Line
	4300 2600 4300 4600
Text Label 5050 4400 2    60   ~ 0
BUZZER
Text Label 6350 4200 0    60   ~ 0
WATER
$Comp
L 0EsseivaN_Lib:CAPA C8
U 1 1
P 6950 2550
F 0 "C8" V 6897 2658 60  0000 L CNN
F 1 "100nF" V 7003 2658 60  0000 L CNN
F 2 "Capacitors_SMD:C_1206_HandSoldering" H 6950 2550 60  0001 C CNN
F 3 "" H 6950 2550 60  0000 C CNN
	1    6950 2550
	0    1    1    0   
$EndComp
$Comp
L 0EsseivaN_Lib:R R7
U 1 1
P 6950 3050
F 0 "R7" H 7020 3096 50  0000 L CNN
F 1 "100k" H 7020 3005 50  0000 L CNN
F 2 "0EsseivaN_Lib:R_0805_HandSoldering" V 6880 3050 50  0001 C CNN
F 3 "" H 6950 3050 50  0000 C CNN
	1    6950 3050
	1    0    0    -1  
$EndComp
$Comp
L 0EsseivaN_Lib:GND #PWR0104
U 1 1
P 6950 3250
F 0 "#PWR0104" H 6950 2950 50  0001 C CNN
F 1 "GND" H 6950 3050 50  0001 C CNN
F 2 "" H 6950 3250 50  0000 C CNN
F 3 "" H 6950 3250 50  0000 C CNN
	1    6950 3250
	1    0    0    -1  
$EndComp
Wire Wire Line
	6950 2850 6950 2750
Connection ~ 6950 2750
Wire Wire Line
	6950 2650 6950 2750
$Comp
L 0EsseivaN_Lib:3V3 #PWR0105
U 1 1
P 6950 2300
F 0 "#PWR0105" H 6950 2150 50  0001 C CNN
F 1 "3V3" H 6967 2470 45  0000 C CNN
F 2 "" H 6950 2300 50  0000 C CNN
F 3 "" H 6950 2300 50  0000 C CNN
	1    6950 2300
	1    0    0    -1  
$EndComp
Wire Wire Line
	5100 4200 3850 4200
Wire Wire Line
	3850 4200 3850 3900
$Comp
L 0EsseivaN_Lib:R R6
U 1 1
P 3850 3500
F 0 "R6" H 3780 3454 50  0000 R CNN
F 1 "330R" H 3780 3545 50  0000 R CNN
F 2 "0EsseivaN_Lib:R_0805_HandSoldering" V 3780 3500 50  0001 C CNN
F 3 "" H 3850 3500 50  0000 C CNN
	1    3850 3500
	-1   0    0    1   
$EndComp
$Comp
L 0EsseivaN_Lib:3V3 #PWR0106
U 1 1
P 3850 3300
F 0 "#PWR0106" H 3850 3150 50  0001 C CNN
F 1 "3V3" H 3797 3337 45  0000 R CNN
F 2 "" H 3850 3300 50  0000 C CNN
F 3 "" H 3850 3300 50  0000 C CNN
	1    3850 3300
	1    0    0    -1  
$EndComp
Text Label 5050 4200 2    60   ~ 0
LED
Wire Wire Line
	4600 4350 4600 4000
Wire Wire Line
	4600 4000 5100 4000
Wire Wire Line
	1900 4350 2650 4350
Wire Wire Line
	6950 2750 6850 2750
$Comp
L 0EsseivaN_Lib:3V3 #PWR09
U 1 1
P 4500 2250
F 0 "#PWR09" H 4500 2100 50  0001 C CNN
F 1 "3V3" H 4517 2420 45  0000 C CNN
F 2 "" H 4500 2250 50  0000 C CNN
F 3 "" H 4500 2250 50  0000 C CNN
	1    4500 2250
	1    0    0    -1  
$EndComp
Wire Wire Line
	4500 2250 4500 2300
Wire Wire Line
	4500 2300 4400 2300
Wire Wire Line
	6300 4200 6850 4200
Wire Wire Line
	6850 4200 6850 2750
Wire Wire Line
	6950 2750 7350 2750
Wire Wire Line
	6950 2300 6950 2350
$Comp
L 0EsseivaN_Lib:CONN_01X02 X6
U 1 1
P 7550 2650
F 0 "X6" H 7628 2691 50  0000 L CNN
F 1 "WATER_SENSOR" H 7628 2600 50  0000 L CNN
F 2 "0EsseivaN_Lib:CH_02P" H 7550 2600 50  0001 C CNN
F 3 "" H 7550 2600 50  0000 C CNN
	1    7550 2650
	1    0    0    -1  
$EndComp
Wire Wire Line
	6950 2350 7350 2350
Wire Wire Line
	7350 2350 7350 2550
Connection ~ 6950 2350
Wire Wire Line
	6950 2350 6950 2450
Wire Wire Line
	5100 3800 4550 3800
Wire Wire Line
	4550 3800 4550 4300
Wire Wire Line
	4550 4300 2500 4300
Text Label 1950 4250 0    60   ~ 0
~CSDATA
Text Label 5050 3800 2    60   ~ 0
~CSDATA
Wire Wire Line
	5100 4400 4400 4400
Wire Wire Line
	4400 4400 4400 2500
Wire Wire Line
	5100 3600 4500 3600
Wire Wire Line
	4500 3600 4500 4250
Wire Wire Line
	4500 4250 3550 4250
Wire Wire Line
	3550 4250 3550 5050
Wire Wire Line
	3500 5150 3500 5750
Wire Wire Line
	3500 5750 7050 5750
Wire Wire Line
	7050 5750 7050 3600
Wire Wire Line
	7000 5700 7000 4600
Wire Wire Line
	3550 5100 3550 5700
Wire Wire Line
	3550 5700 7000 5700
$Comp
L 0EsseivaN_Lib:3V3 #PWR08
U 1 1
P 1500 3350
F 0 "#PWR08" H 1500 3200 50  0001 C CNN
F 1 "3V3" H 1447 3387 45  0000 R CNN
F 2 "" H 1500 3350 50  0000 C CNN
F 3 "" H 1500 3350 50  0000 C CNN
	1    1500 3350
	1    0    0    -1  
$EndComp
$Comp
L 0EsseivaN_Lib:R R8
U 1 1
P 2500 3650
F 0 "R8" H 2570 3604 50  0000 L CNN
F 1 "1K" H 2570 3695 50  0000 L CNN
F 2 "0EsseivaN_Lib:R_0805_HandSoldering" V 2430 3650 50  0001 C CNN
F 3 "" H 2500 3650 50  0000 C CNN
	1    2500 3650
	-1   0    0    1   
$EndComp
$Comp
L 0EsseivaN_Lib:R R9
U 1 1
P 2650 3650
F 0 "R9" H 2580 3604 50  0000 R CNN
F 1 "1K" H 2580 3695 50  0000 R CNN
F 2 "0EsseivaN_Lib:R_0805_HandSoldering" V 2580 3650 50  0001 C CNN
F 3 "" H 2650 3650 50  0000 C CNN
	1    2650 3650
	-1   0    0    1   
$EndComp
Wire Wire Line
	2500 3850 2500 4300
Connection ~ 2500 4300
Wire Wire Line
	2500 4300 2350 4300
Wire Wire Line
	2650 4350 2650 3850
Connection ~ 2650 4350
Wire Wire Line
	2650 4350 4600 4350
$Comp
L 0EsseivaN_Lib:3V3 #PWR014
U 1 1
P 2650 3350
F 0 "#PWR014" H 2650 3200 50  0001 C CNN
F 1 "3V3" H 2667 3520 45  0000 C CNN
F 2 "" H 2650 3350 50  0000 C CNN
F 3 "" H 2650 3350 50  0000 C CNN
	1    2650 3350
	1    0    0    -1  
$EndComp
Wire Wire Line
	2650 3350 2650 3400
Wire Wire Line
	2500 3450 2500 3400
Wire Wire Line
	2500 3400 2650 3400
Connection ~ 2650 3400
Wire Wire Line
	2650 3400 2650 3450
$Comp
L 0EsseivaN_Lib:R R2
U 1 1
P 4500 1700
F 0 "R2" H 4430 1654 50  0000 R CNN
F 1 "3k9" H 4430 1745 50  0000 R CNN
F 2 "0EsseivaN_Lib:R_0805_HandSoldering" V 4430 1700 50  0001 C CNN
F 3 "" H 4500 1700 50  0000 C CNN
	1    4500 1700
	-1   0    0    1   
$EndComp
Wire Wire Line
	4500 1100 4500 1500
Wire Wire Line
	1300 900  1300 1500
$Comp
L 0EsseivaN_Lib:VBAT #PWR027
U 1 1
P 10000 4850
F 0 "#PWR027" H 10000 4700 50  0001 C CNN
F 1 "VBAT" H 10017 5023 50  0000 C CNN
F 2 "" H 10000 4850 50  0000 C CNN
F 3 "" H 10000 4850 50  0000 C CNN
	1    10000 4850
	1    0    0    -1  
$EndComp
Wire Wire Line
	10000 4850 10000 4900
Connection ~ 10000 4900
Wire Wire Line
	9600 5900 9600 6100
Wire Wire Line
	10000 5900 10000 6100
$Comp
L 0EsseivaN_Lib:R R11
U 1 1
P 9600 5700
F 0 "R11" H 9530 5654 50  0000 R CNN
F 1 "6" H 9530 5745 50  0000 R CNN
F 2 "Resistors_SMD:R_1206_HandSoldering" V 9530 5700 50  0001 C CNN
F 3 "" H 9600 5700 50  0000 C CNN
	1    9600 5700
	-1   0    0    1   
$EndComp
$Comp
L 0EsseivaN_Lib:R R13
U 1 1
P 10000 5700
F 0 "R13" H 9930 5654 50  0000 R CNN
F 1 "6" H 9930 5745 50  0000 R CNN
F 2 "Resistors_SMD:R_1206_HandSoldering" V 9930 5700 50  0001 C CNN
F 3 "" H 10000 5700 50  0000 C CNN
	1    10000 5700
	-1   0    0    1   
$EndComp
Text Label 1050 4050 2    60   ~ 0
RESET_RF
Wire Wire Line
	5600 3300 5600 3200
Wire Wire Line
	5600 3200 5700 3200
Connection ~ 5700 3200
Wire Wire Line
	5800 3300 5800 3200
Wire Wire Line
	5800 3200 5700 3200
Wire Wire Line
	5600 5300 5700 5300
Connection ~ 5700 5300
Wire Wire Line
	5700 5300 5800 5300
$EndSCHEMATC
